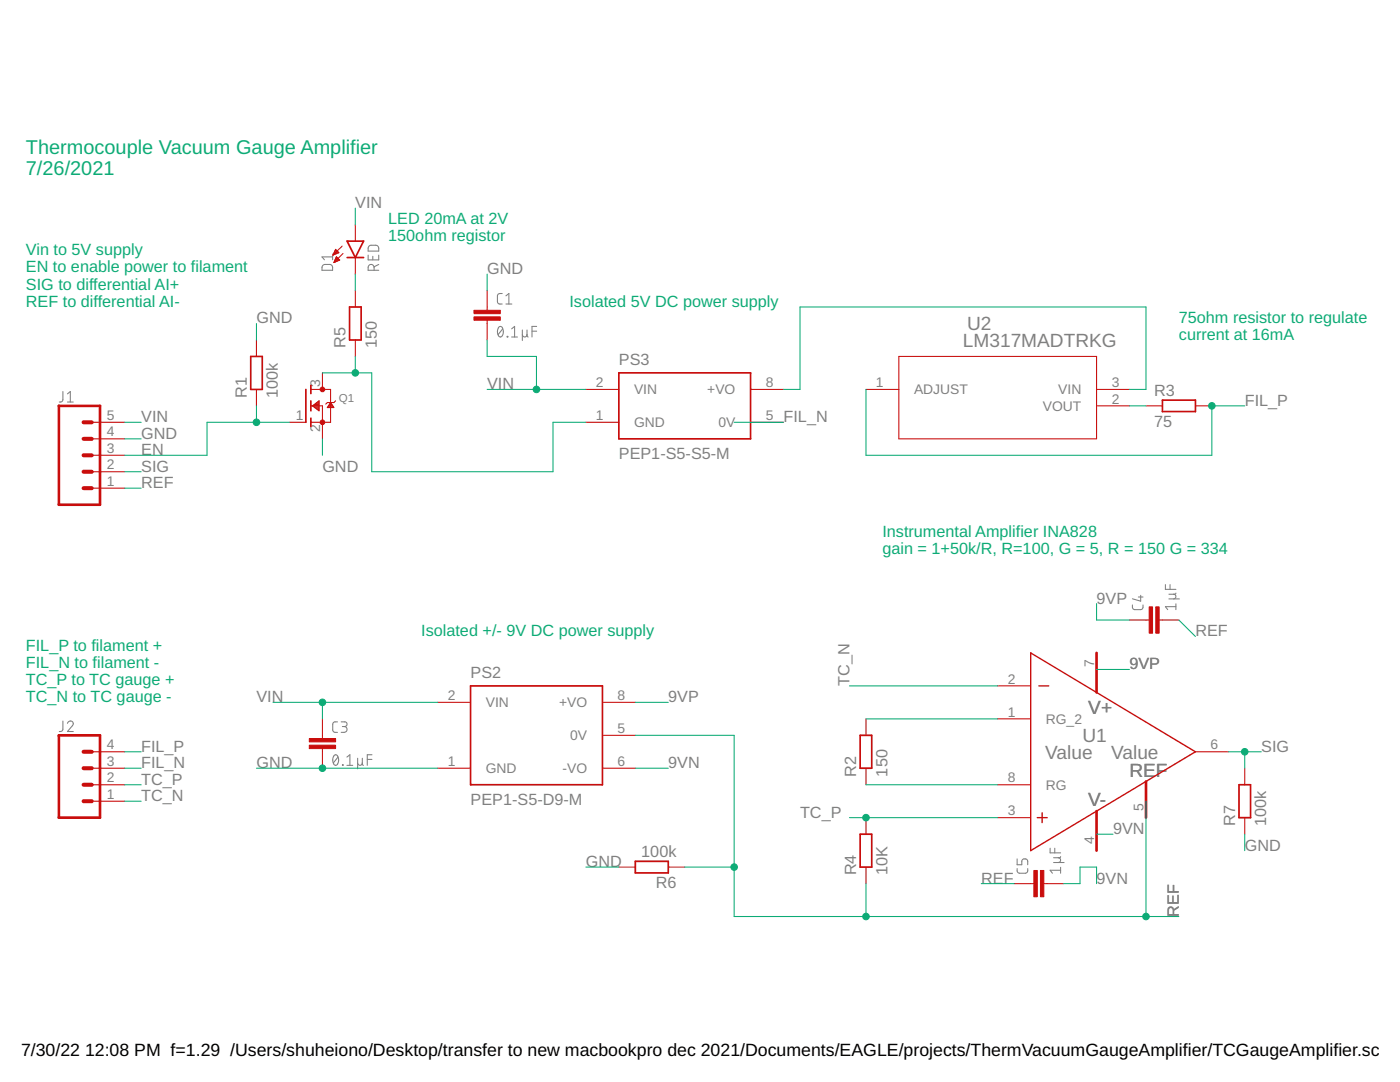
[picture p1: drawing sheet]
<svg xmlns="http://www.w3.org/2000/svg" width="279mm" height="216mm" viewBox="0 0 279 216" stroke-linecap="round" stroke-linejoin="round" font-family="sans-serif">
<g fill="none" stroke="#808080" stroke-width=".21">
<path d="M64.4 53l.5-.2 1.2 .1a1.02 1.02 0 0 1 .3 1h-2.1zM66.4 50.7v1.1M66.4 51.3h-2.1l.4 .5M73.5 50.9v1h2.1v-1M73.6 49.2l.5-.3 1.2 .1a1.02 1.02 0 0 1 .3 1.1h-2.1zM74.4 51.1v.8M74.7 53.9v-.6a.59 .59 0 0 0-.6-.5 .59 .59 0 0 0-.6 .5v.6h2.1M75.6 52.8l-.9 .4M100.2 58.6h-.6l-.3 .4v1.4l.3 .2 .6 .1M101 59l.6-.4v2.1M12.6 78.1l-.1 1.8-.2 .3h-.5M13.5 78.6l.5-.5v2.1"/>
<path d="M99.5 65.3l.2-.1a.89 .89 0 0 1 .7 1.3v.2a.51 .51 0 0 1-.5 .5 .51 .51 0 0 1-.5-.5l-.1-.8zM100.3 65.6l-.9 1.2M101 60.7h1.2M101.2 67.1l.1 .1zM102.1 67.2h1.2M102.1 65.6l.6-.5v2.1M104.2 66.8a.47 .47 0 0 0 .5 .4 .47 .47 0 0 0 .5-.4M104.2 65.8v2.1M105.2 65.8v1.2l.2 .2M106.2 66.1h.9M107.1 65.1h-.9v2.1M13.5 80.2h1.1"/>
<path d="M227.2 119.1h.9M227.6 118.8v1.2l-1.6-.5M232.6 116.6v1h2.1M233.3 119.5h2.1M233.5 116.6v1M234.2 118.6a.47 .47 0 0 1 .5 .4 .47 .47 0 0 1-.5 .5M234.7 118.3l-.3 .3h-1.1M226 120.7v.6l.5 .3h1.3l.3-.3v-.6M234.7 121.1h-2.1l.4 .5M234.7 120.5v1.1M12.6 143.9l-.1 1.8-.2 .2-.5 .1M13.5 144.3a.58 .58 0 0 1 .8-.4 .58 .58 0 0 1 .2 .9l-1 1.2h1.1"/>
<path d="M66.7 150.7l.1-.1a.88 .88 0 0 1 .8 1.3l-.1 .3a.51 .51 0 0 1-.5 .5 .51 .51 0 0 1-.5-.5l-.1-.8zM67.4 144l-.7 .1-.3 .4v1.3l.3 .3h.7M67.5 151.1l-1 1.1M68.1 144h.7a.47 .47 0 0 1 .5 .5 .47 .47 0 0 1-.5 .5h-.5M68.3 152.6l.2 .1zM68.7 145a.58 .58 0 0 1 .6 .6 .58 .58 0 0 1-.6 .5h-.6M69.2 152.7h1.2M69.2 151.1l.6-.5v2.1M71.4 152.2a.47 .47 0 0 0 .4 .5 .47 .47 0 0 0 .5-.5M71.4 151.3v2.1M72.3 151.3v1.2l.2 .2M73.3 151.5h.9"/>
<path d="M74.2 150.6h-.9v2.1M203 173.3v.6l.5 .3h1.3l.3-.3v-.6M203 171.4v1.2h.9v-.7a.61 .61 0 0 1 .6-.5 .61 .61 0 0 1 .6 .5v.7M209.6 169.2v1h2.1M210.3 172.1h2.1M210.5 169.2v1M211.2 171.2a.48 .48 0 0 1 .5 .4 .48 .48 0 0 1-.5 .5M211.7 170.9l-.1 .2-1.3 .1M211.7 173.7h-2.1l.4 .5M211.7 173.1v1.1"/>
</g>
<g fill="none" stroke="#c90d0c" stroke-width=".21">
<path d="M66.5 50.8h.3M66.6 50.6h.6M66.7 50.4h.9M66.7 52.3h.3M66.7 50.3h.8M66.8 52.1h.5M66.8 50.1h.5M66.8 51.9h.9M66.9 49.9h.2M66.9 51.8h.7M67 49.8h.1M67 49.8l.6 .6-1.1 .5z"/>
<path d="M67 51.6h.5M67.1 51.4h.2M67.1 51.3h.1M67.1 51.2l.7 .7-1.2 .5zM68.3 49.1l-1.8 1.8M68.5 50.6l-1.9 1.8M70.9 44.8v3.3M70.9 51.4v3.3M70.9 58v3.3M97.2 58v3.9M51.2 67.8v3.3M51.2 77.7v3.3"/>
<path d="M62 77.7h4v6.6h-4M64.3 74.4v3.3M67 80l-.4 .3h-1.3l-.3 .3M70.9 67.8v3.3M97.2 63.9v3.9M116.9 77.7h6.6M149.8 77.7h6.6M172.8 77.7h6.6M179.4 71.1h39.4v16.5h-39.4zM218.8 77.7h6.6M18.3 87.6h6.6M18.3 84.3h6.6"/>
<path d="M18.3 97.4h6.6M18.3 94.1h6.6M18.3 90.8h6.6M57.8 84.3h3.2M62 81h2.3v6.6M62.4 81l1.3-1v2zM62.5 81h1.2M62.5 80.9h1.2M62.7 81.2h1M62.7 80.7h1M62.9 81.4h.8M62.9 80.6h.8"/>
<path d="M63.1 81.6h.6M63.2 80.4h.5M63.3 81.7h.4M63.4 80.2h.3M63.6 81.9h.1M63.6 80.1h.1M65.4 81.2h1.2M65.5 81h1M65.6 80.9h.8M65.7 80.7h.6M65.8 80.6h.3M65.9 80.4h.1"/>
<path d="M66 80.3l.6 1h-1.3zM116.9 84.3h6.6M149.8 84.3h6.6M218.8 81h6.6M228.7 81h3.3M238.6 81h3.3M199.1 136.9h6.6M225.4 123.7h4M231.3 123.7h4M18.3 150h6.6M18.3 156.6h6.6M18.3 153.3h6.6"/>
<path d="M18.3 159.9h6.6M64.3 143.4v4M64.3 149.4v3.9M87.4 140.1h6.5M87.4 153.3h6.5M120.2 140.1h6.6M120.2 153.3h6.6M120.2 146.7h6.6M172.8 143.4v3.3M172.8 153.3v3.3M199.1 143.4h6.6M199.1 156.6h6.6"/>
<path d="M238.6 150h6.5M248.4 153.3v3.3M123.5 173h3.3M133.4 173h3.3M172.8 163.2v3.3M172.8 173v3.3M199.1 163.2h6.6M202.4 176.3h4M208.3 176.3h4M248.4 163.2v3.3"/>
</g>
<path d="M11.7 81h8.3v19.7h-8.3zM218.8 130.3v7.9M11.7 146.7h8.3v16.5h-8.3zM228.7 155.9v7.3M218.8 161.8v7.9" fill="none" stroke="#c90d0c" stroke-width=".53"/>
<path d="M205.7 130.3l32.9 19.7-32.9 19.7zM207.3 136.9h2M207 163.2h2M208 162.2v1.9" fill="none" stroke="#c90d0c" stroke-width=".28"/>
<g fill="none" stroke="#c90d0c" stroke-width=".34">
<path d="M69.3 48.1h3.3l-1.7 3.3zM69.3 51.4h3.3M50 71.1h2.3v6.6h-2.3zM61 77.7v6.6M62 76.9v1.6M62 80v2M69.8 61.3h2.3v6.5h-2.3zM123.5 74.4h26.3v13.2h-26.3zM232 79.8h6.6v2.3h-6.6zM62 83.4v1.7M93.9 136.9h26.3v19.7h-26.3zM171.7 146.7h2.3v6.6h-2.3z"/>
<path d="M247.3 156.6h2.3v6.6h-2.3zM126.8 171.9h6.6v2.3h-6.6zM171.7 166.5h2.3v6.5h-2.3z"/>
</g>
<g fill="#c90d0c" stroke="#c90d0c" stroke-width=".2">
<circle cx="64.3" cy="84.3" r=".47"/>
<circle cx="64.3" cy="77.7" r=".47"/>
</g>
<path d="M16.7 90.8h1.6M16.7 94.1h1.6M16.7 97.4h1.6M16.7 84.3h1.6M16.7 87.6h1.6M16.7 153.3h1.6M16.7 156.6h1.6M16.7 159.9h1.6M16.7 150h1.6" fill="none" stroke="#c90d0c" stroke-width=".8"/>
<g fill="#c90d0c" stroke="#c90d0c" stroke-width=".2">
<path d="M94.6 63.2h5.2v.7h-5.2z"/>
<path d="M94.6 61.9h5.2v.7h-5.2z"/>
<path d="M61.7 148.7h5.3v.7h-5.3z"/>
<path d="M61.7 147.4h5.3v.6h-5.3z"/>
<path d="M230.7 121.1h.6v5.2h-.6z"/>
<path d="M229.3 121.1h.7v5.2h-.7z"/>
<path d="M207.6 173.7h.7v5.2h-.7z"/>
<path d="M206.3 173.7h.7v5.2h-.7z"/>
</g>
<g fill="none" stroke="#0dab76" stroke-width=".21">
<path d="M70.9 41.5v3.3M70.9 54.7v3.3M97.2 54.7v3.3M51.2 64.6v3.2M64.3 74.4h9.9v19.7h36.2v-9.8h6.5M70.9 71.1v3.3M97.2 77.7h19.7M97.2 67.8v3.3h9.9v6.6M156.4 77.7h3.3v-16.4h69v16.4h-3.3M172.8 77.7v13.1h69.1v-9.8h6.5M24.9 84.3h3.3M24.9 94.1h3.3"/>
<path d="M24.9 87.6h3.3M24.9 97.4h3.3M51.2 81v3.3M57.8 84.3h-16.5v6.5h-16.4M64.3 87.6v3.2M146.5 84.3h9.9M225.4 81h3.3M169.5 136.9h29.6M218.8 120.4v3.3h6.6M218.8 133.6h6.6M235.3 123.7l3.3 3.3M24.9 156.6h3.3"/>
<path d="M24.9 153.3h3.3M24.9 150h3.3M24.9 159.9h3.3M51.2 153.3h36.2M54.5 140.1h32.9M64.3 140.1v3.3M126.8 140.1h6.6M126.8 153.3h6.6M126.8 146.7h19.7v36.2h88.8M172.8 143.4h26.3M172.8 156.6h26.3M228.7 159.9v23"/>
<path d="M245.1 150h6.6M248.4 150v3.3M116.9 173h6.6M136.7 173h9.8M169.5 163.2h29.6M172.8 176.3v6.6M195.8 176.3h6.6M212.3 176.3h3.2v-3.3h3.3v3.3M218.8 166.5h3.3M248.4 166.5v3.2"/>
</g>
<g fill="#0dab76" stroke="#0dab76" stroke-width=".2">
<circle cx="70.9" cy="74.4" r=".66"/>
<circle cx="107.1" cy="77.7" r=".66"/>
<circle cx="64.3" cy="140.1" r=".66"/>
<circle cx="64.3" cy="153.3" r=".66"/>
<circle cx="51.2" cy="84.3" r=".66"/>
<circle cx="248.4" cy="150" r=".66"/>
<circle cx="172.8" cy="182.9" r=".66"/>
<circle cx="146.5" cy="173" r=".66"/>
<circle cx="228.7" cy="182.9" r=".66"/>
<circle cx="241.9" cy="81" r=".66"/>
<circle cx="172.8" cy="163.2" r=".66"/>
</g>
<g font-size="4" fill="#0dab76">
<text x="5.2" y="30.7">Thermocouple Vacuum Gauge Amplifier</text>
<text x="5.2" y="35">7/26/2021</text>
</g>
<g font-size="3.8" fill="#808080">
<text x="193" y="65.9">U2</text>
<text x="192.2" y="69.2">LM317MADTRKG</text>
<text x="217.2" y="142.5">V+</text>
<text x="216" y="148.1">U1</text>
<text x="208.6" y="151.4">Value</text>
<text x="221.8" y="151.4">Value</text>
<text x="225.4" y="154.9">REF</text>
<text x="217.2" y="160.9">V-</text>
</g>
<g font-size="3.5">
<text x="4.2" y="210.7">7/30/22</text>
<text x="17" y="210.7">12:08 PM f=1.29 /Users/shuheiono/Desktop/transfer to new macbookpro dec 2021/Documents/EAGLE/projects/ThermVacuumGaugeAmplifier/TCGaugeAmplifier.sch (S</text>
</g>
<g font-size="3.2" fill="#808080">
<text x="70.9" y="41.5">VIN</text>
<text x="97.2" y="54.7">GND</text>
<text x="51.2" y="64.5">GND</text>
<text x="69" y="69.5" transform="rotate(-90 69 69.5)">R5</text>
<text x="75.2" y="69.5" transform="rotate(-90 75.2 69.5)">150</text>
<text x="97.2" y="77.7">VIN</text>
<text x="123.5" y="72.8">PS3</text>
<text x="49.2" y="79.3" transform="rotate(-90 49.2 79.3)">R1</text>
<text x="55.5" y="79.3" transform="rotate(-90 55.5 79.3)">100k</text>
<text x="230.3" y="79">R3</text>
<text x="248.4" y="81">FIL_P</text>
<text x="28.2" y="84.3">VIN</text>
<text x="28.2" y="87.6">GND</text>
<text x="156.4" y="84.3">FIL_N</text>
<text x="230.3" y="85.3">75</text>
<text x="28.2" y="90.8">EN</text>
<text x="28.2" y="94.1">SIG</text>
<text x="64.3" y="94.1">GND</text>
<text x="123.5" y="91.5">PEP1-S5-S5-M</text>
<text x="28.2" y="97.4">REF</text>
<text x="218.8" y="120.4">9VP</text>
<text x="238.6" y="127">REF</text>
<text x="93.9" y="135.2">PS2</text>
<text x="169.5" y="136.9" transform="rotate(-90 169.5 136.9)">TC_N</text>
<text x="225.4" y="133.6">9VP</text>
<text x="51.2" y="140.2">VIN</text>
<text x="133.4" y="140.2">9VP</text>
<text x="28.2" y="150">FIL_P</text>
<text x="28.2" y="153.3">FIL_N</text>
<text x="51.2" y="153.3">GND</text>
<text x="133.4" y="153.3">9VN</text>
<text x="170.9" y="154.9" transform="rotate(-90 170.9 154.9)">R2</text>
<text x="177.1" y="154.9" transform="rotate(-90 177.1 154.9)">150</text>
<text x="251.7" y="150">SIG</text>
<text x="28.2" y="156.6">TC_P</text>
<text x="28.2" y="159.9">TC_N</text>
<text x="93.9" y="160.5">PEP1-S5-D9-M</text>
<text x="159.7" y="163.2">TC_P</text>
<text x="222.1" y="166.4">9VN</text>
<text x="246.5" y="164.8" transform="rotate(-90 246.5 164.8)">R7</text>
<text x="252.7" y="164.8" transform="rotate(-90 252.7 164.8)">100k</text>
<text x="116.9" y="173">GND</text>
<text x="128" y="171.1">100k</text>
<text x="248.4" y="169.7">GND</text>
<text x="130.9" y="177.3">R6</text>
<text x="170.9" y="174.7" transform="rotate(-90 170.9 174.7)">R4</text>
<text x="177.1" y="174.7" transform="rotate(-90 177.1 174.7)">10K</text>
<text x="195.8" y="176.3">REF</text>
<text x="218.8" y="176.3">9VN</text>
<text x="235.3" y="182.9" transform="rotate(-90 235.3 182.9)">REF</text>
</g>
<g font-size="3.2" fill="#0dab76">
<text x="77.5" y="44.7">LED 20mA at 2V</text>
<text x="5.2" y="50.9">Vin to 5V supply</text>
<text x="77.5" y="48.1">150ohm registor</text>
<text x="5.2" y="54.4">EN to enable power to filament</text>
<text x="5.2" y="57.8">SIG to differential AI+</text>
<text x="5.2" y="61.3">REF to differential AI-</text>
<text x="113.6" y="61.3">Isolated 5V DC power supply</text>
<text x="235.3" y="64.4">75ohm resistor to regulate</text>
<text x="235.3" y="67.8">current at 16mA</text>
<text x="176.1" y="107.1">Instrumental Amplifier INA828</text>
<text x="176.1" y="110.6">gain = 1+50k/R, R=100, G = 5, R = 150 G = 334</text>
<text x="5.2" y="129.8">FIL_P to filament +</text>
<text x="84.1" y="127">Isolated +/- 9V DC power supply</text>
<text x="5.2" y="133.3">FIL_N to filament -</text>
<text x="5.2" y="136.7">TC_P to TC gauge +</text>
<text x="5.2" y="140.2">TC_N to TC gauge -</text>
</g>
<g font-size="2.8" fill="#808080">
<text x="63.9" y="77.2" transform="rotate(-90 63.9 77.2)">3</text>
<text x="118.9" y="77.2">2</text>
<text x="152.8" y="77.2">8</text>
<text x="174.8" y="77.2">1</text>
<text x="221.9" y="77.2">3</text>
<text x="21.3" y="83.8">5</text>
<text x="59" y="83.8">1</text>
<text x="118.9" y="83.8">1</text>
<text x="126.5" y="78.7">VIN</text>
<text x="141.2" y="78.7">+VO</text>
<text x="152.8" y="83.8">5</text>
<text x="182.4" y="78.7">ADJUST</text>
<text x="208.1" y="82">VOUT</text>
<text x="211.2" y="78.7">VIN</text>
<text x="221.9" y="80.5">2</text>
<text x="21.3" y="87.1">4</text>
<text x="63.9" y="86.3" transform="rotate(-90 63.9 86.3)">2</text>
<text x="126.5" y="85.3">GND</text>
<text x="143.4" y="85.3">0V</text>
<text x="21.3" y="93.7">2</text>
<text x="21.3" y="90.4">3</text>
<text x="21.3" y="97">1</text>
<text x="201.1" y="136.4">2</text>
<text x="218.4" y="133.1" transform="rotate(-90 218.4 133.1)">7</text>
<text x="89.4" y="139.7">2</text>
<text x="96.9" y="141.1">VIN</text>
<text x="111.6" y="141.1">+VO</text>
<text x="123.2" y="139.7">8</text>
<text x="201.1" y="143">1</text>
<text x="21.3" y="149.6">4</text>
<text x="113.8" y="147.7">0V</text>
<text x="123.2" y="146.3">5</text>
<text x="208.7" y="144.4">RG_2</text>
<text x="241.6" y="149.6">6</text>
<text x="21.3" y="152.8">3</text>
<text x="89.4" y="152.8">1</text>
<text x="96.9" y="154.3">GND</text>
<text x="112.3" y="154.3">-VO</text>
<text x="123.2" y="152.8">6</text>
<text x="21.3" y="159.4">1</text>
<text x="21.3" y="156.1">2</text>
<text x="201.1" y="156.1">8</text>
<text x="208.7" y="157.6">RG</text>
<text x="228.2" y="161.9" transform="rotate(-90 228.2 161.9)">5</text>
<text x="201.1" y="162.7">3</text>
<text x="218.4" y="168.5" transform="rotate(-90 218.4 168.5)">4</text>
</g>
<text font-size="2.3" fill="#808080" x="67.6" y="80.2">Q1</text>
</svg>
